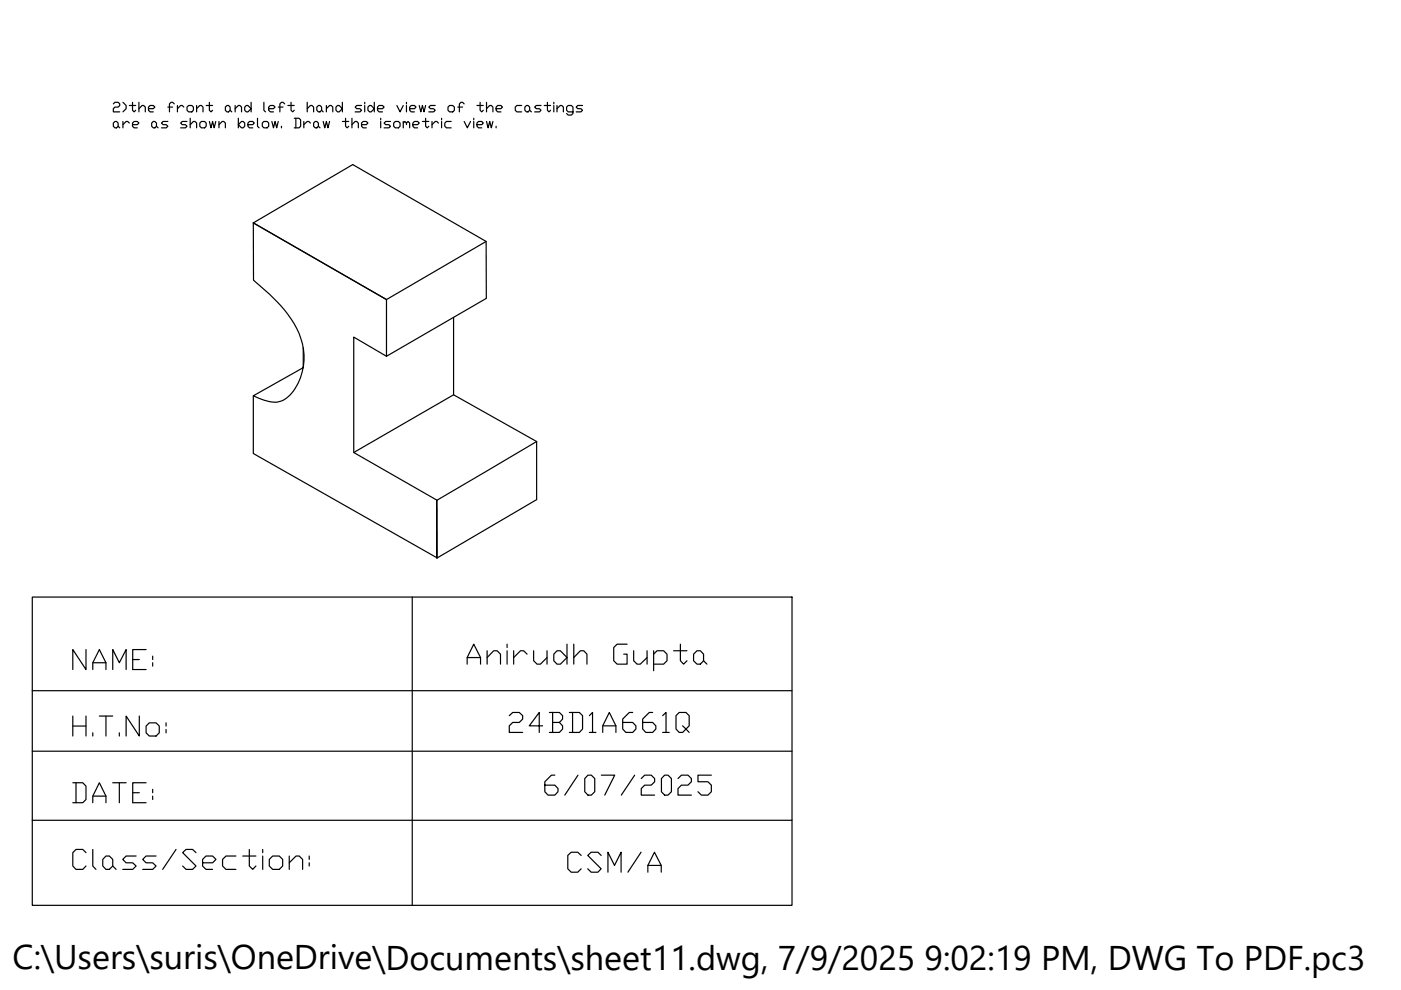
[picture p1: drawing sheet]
<svg xmlns="http://www.w3.org/2000/svg" width="297mm" height="210mm" viewBox="0 0 297 210" stroke-linecap="round" stroke-linejoin="round" font-family="sans-serif">
<!-- layer: 0 -->
<g fill="none" stroke="#000" stroke-width=".25">
<path d="M24 22l.4-.3h.6l.4 .3v.4l-.4 .3h-.6l-.4 .3v.7h1.4M24 26.1l.4-.3h.3l.3 .3v.7l-.3 .3h-.3l-.4-.3zM25 26.8l.4 .3M26.1 21.7l.6 .7v.6l-.6 .7M26.1 25.8v1.3M27.4 26.1l-.3-.3h-.4l-.6 .6M27.4 22.4h1.4M28.1 21.7v1.7l.3 .3 .4-.3M28.1 26.4h1l.3-.3-.3-.3h-.7l-.3 .3v.7l.3 .3h.7M29.4 23l.7-.6h.4l.3 .3v1M29.4 21.7v2M31.5 23h1l.3-.3-.3-.3h-.7l-.3 .3v.7l.3 .3h.7"/>
<path d="M32.2 26.1l.3-.3h.3l.4 .3v.7l-.4 .3h-.3l-.3-.3zM33.2 26.8l.3 .3M35.6 25.8h-1l-.4 .3 .4 .3h.6l.4 .4-.4 .3h-1M35.6 22.7h1M36.9 22l-.3-.3h-.3l-.4 .3v1.7M37.6 22.4v1.3M39 22.7l-.4-.3h-.3l-.7 .6M39.7 22.7l.3-.3h.7l.3 .3v.7l-.3 .3h-.7l-.3-.3zM39.7 25.8h-1.1l-.3 .3 .3 .3h.7l.4 .4-.4 .3h-1M40.3 26.4l.7-.6h.3l.4 .3v1M40.3 25.1v2M41.7 23l.7-.6h.3l.3 .3v1"/>
<path d="M41.7 22.4v1.3M42.4 26.1l.3-.3h.7l.3 .3v.7l-.3 .3h-.7l-.3-.3zM43.7 22.4h1.4M44.4 21.7v1.7l.3 .3 .4-.3M44.4 25.8l.3 1.3 .4-1.3 .3 1.3 .3-1.3M46.4 26.4l.7-.6h.3l.4 .3v1M46.4 25.8v1.3M47.8 22.7l.3-.3h.4l.3 .3v.7l-.3 .3h-.4l-.3-.3zM48.8 23.4l.3 .3M49.9 23l.6-.6h.4l.3 .3v1M49.9 22.4v1.3M50.5 25.1v2"/>
<path d="M51.2 25.8h.3l.4 .3v.7l-.4 .3h-.3l-.7-.7zM51.9 22.7l.3-.3h.4l.6 .6-.6 .7h-.4l-.3-.3zM52.6 26.4h1l.3-.3-.3-.3h-.7l-.3 .3v.7l.3 .3h.7M53.2 21.7v2M54.6 25.1v1.7l.3 .3M55.6 26.1l.4-.3h.6l.4 .3v.7l-.4 .3h-.6l-.4-.3zM56 21.7v1.7l.3 .3M57 23h1l.3-.3-.3-.3h-.7l-.3 .3v.7l.3 .3h.7M57.6 25.8l.4 1.3 .3-1.3 .4 1.3 .3-1.3M59 22.7h1M59.7 26.8v.3M60.4 22l-.4-.3h-.3l-.4 .3v1.7"/>
<path d="M61 22.4h1.4M61.7 21.7v1.7l.3 .3 .4-.3M62.4 25.1h1l.3 .3v1.4l-.3 .3h-1M62.7 25.1v2M64.4 25.8v1.3M65.1 23l.7-.6h.4l.3 .3v1M65.1 21.7v2M65.8 26.1l-.3-.3h-.4l-.7 .6M66.5 26.1l.3-.3h.4l.3 .3v.7l-.3 .3h-.4l-.3-.3zM67.2 22.7l.3-.3h.3l.4 .3v.7l-.4 .3h-.3l-.3-.3zM67.5 26.8l.3 .3M68.2 23.4l.3 .3"/>
<path d="M68.5 25.8l.4 1.3 .3-1.3 .3 1.3 .4-1.3M69.2 23l.7-.6h.3l.4 .3v1M69.2 22.4v1.3M71.2 22.7l.4-.3h.3l.7 .6-.7 .7h-.3l-.4-.3zM72.6 21.7v2M72.6 25.8h1.3M73.3 25.1v1.7l.3 .3 .3-.3M74.6 26.4l.7-.6h.3l.4 .3v1M74.6 25.1v2M76.7 22.4h-1.1l-.3 .3 .3 .3h.7l.4 .4-.4 .3h-1M76.7 26.4h1l.3-.3-.3-.3h-.7l-.3 .3v.7l.3 .3h.7M77.3 21.7v.3"/>
<path d="M77.3 22.4v1.3M78 22.7l.3-.3h.4l.7 .6-.7 .7h-.4l-.3-.3zM79.4 21.7v2M80 23h1.1l.3-.3-.3-.3h-.7l-.4 .3v.7l.4 .3h.7M80.7 25.1v.3M80.7 25.8v1.3M82.8 25.8h-1l-.4 .3 .4 .3h.7l.3 .4-.3 .3h-1.1M83.5 26.1l.3-.3h.7l.3 .3v.7l-.3 .3h-.7l-.3-.3zM84.1 22.4l.7 1.3 .7-1.3M85.5 26.1l.3-.3 .4 .3v.3M85.5 25.8v1.3M86.2 26.1l.3-.3 .4 .3v1"/>
<path d="M86.2 21.7v.3M86.2 22.4v1.3M86.9 23h1l.3-.3-.3-.3h-.7l-.3 .3v.7l.3 .3h.7M87.5 26.4h1l.4-.3-.4-.3h-.6l-.4 .3v.7l.4 .3h.6M88.9 22.4l.3 1.3 .4-1.3 .3 1.3 .3-1.3M89.6 25.8h1.3M90.2 25.1v1.7l.4 .3 .3-.3M91.6 25.8v1.3M92.3 22.4h-1l-.4 .3 .4 .3h.6l.4 .4-.4 .3h-1M92.9 26.1l-.3-.3h-.3l-.7 .6M93.6 25.1v.3M93.6 25.8v1.3"/>
<path d="M95 22.7l.3-.3h.7l.3 .3v.7l-.3 .3h-.7l-.3-.3zM95.7 25.8h-1.1l-.3 .3v.7l.3 .3h1.1M97.1 22.7h1M98.4 22l-.3-.3h-.4l-.3 .3v1.7M98.4 25.8l.7 1.3 .7-1.3M100.4 25.1v.3M100.4 25.8v1.3M101.1 26.4h1l.4-.3-.4-.3h-.6l-.4 .3v.7l.4 .3h.6M101.1 22.4h1.4M101.8 21.7v1.7l.3 .3 .4-.3M103.2 23l.6-.6h.4l.3 .3v1M103.2 25.8l.3 1.3 .3-1.3 .4 1.3 .3-1.3"/>
<path d="M103.2 21.7v2M105.2 23h1l.3-.3-.3-.3h-.7l-.3 .3v.7l.3 .3h.7M105.2 26.8v.3M110.6 22.4h-1l-.4 .3v.7l.4 .3h1M111.3 22.7l.3-.3h.4l.3 .3v.7l-.3 .3h-.4l-.3-.3zM112.3 23.4l.4 .3M114.7 22.4h-1l-.3 .3 .3 .3h.7l.3 .4-.3 .3h-1M115.4 22.4h1.3M116.1 21.7v1.7l.3 .3 .3-.3M117.4 21.7v.3M117.4 22.4v1.3M118.1 23l.7-.6h.3l.4 .3v1"/>
<path d="M118.1 22.4v1.3M121.5 23.7h-1l-.4-.3v-.7l.4-.3h.6l.4 .3v1.4l-.4 .3h-.6l-.4-.3M123.5 22.4h-1l-.3 .3 .3 .3h.7l.3 .4-.3 .3h-1M53.7 47.3l28.2 16.2v12M53.7 47.3l21.1-12.4 28.3 16.3v12.1l-21.2 12.2M53.7 47.3v12.1l1.7 1.5a25 25 0 0 1 8.4 10.9 11.6 11.6 0 0 1-3.2 12.7 4.5 4.5 0 0 1-4.6 .4l-2.3-1 10.6-6M53.7 47.3l28.2 16.2 21.2-12.3M64.3 73.7v4.1M81.9 75.5l-6.9-4v24.4l17.7 10.2M96.2 67.3v16.4M53.7 83.9v12.3l39 22.1v-12.2l21.1-12.5M113.8 93.6v12.3l-21.1 12.4h-.1v-12.3"/>
<path d="M113.8 93.6l-17.6-9.9-21.2 12.2M6.8 126.6h161.1v65.4h-161.1zM18.2 137.7v4.3l-2.8-4.3v4.3M28.1 139.8h1.4M31 137.7h-2.9v4.3h2.9M32.4 139.1v.7M87.4 126.6v65.4M6.8 146.4h161.1M6.8 159.3h161.1M15.4 151.8v4.3M15.4 153.9h2.8M18.2 151.8v4.3"/>
<path d="M19.7 142v-1.5l1.4-2.8 1.4 2.8v1.5M19.7 140.5h2.8M19.7 155.4v.7M21.1 151.8h2.8M22.5 151.8v4.3M23.9 142v-4.3l1.4 2.8 1.4-2.8v4.3M25.3 155.4v.7M29.5 151.8v4.3l-2.8-4.3v4.3M31.7 153.3h1.4l.7 .6v1.5l-.7 .7h-1.4l-.7-.7v-1.5zM32.4 140.5v.7M35.2 153.3v.6M35.2 154.7v.7"/>
<path d="M6.8 173.9h161.1M15.4 166h2.2l.6 .7v2.8l-.6 .7h-2.2M16.1 166v4.2M19.7 170.2v-1.4l1.4-2.8 1.4 2.8v1.4M19.7 168.8h2.8M23.9 166h2.8M25.3 166v4.2M28.1 168.1h1.4M31 166h-2.9v4.2h2.9M32.4 167.4v.7M32.4 168.8v.7M18.2 180.8l-.6-.7h-1.5l-.7 .7v2.8l.7 .7h1.5l.6-.7"/>
<path d="M19.7 180.1v3.5l.6 .7M22.5 181.5h.7l.7 .7v1.4l-.7 .7h-.7l-.7-.7v-1.4zM23.9 183.6l.7 .7M28.9 181.5h-2.2l-.7 .7 .7 .7h1.4l.8 .7-.8 .7h-2.1M33.1 181.5h-2.1l-.7 .7 .7 .7h1.4l.7 .7-.7 .7h-2.1M37.3 180.1l-2.8 4.2M41.6 180.8l-.8-.7h-1.4l-.7 .7 2.9 2.8-.8 .7h-1.4l-.7-.7M43 182.9h2.1l.7-.7-.7-.7h-1.4l-.7 .7v1.4l.7 .7h1.4M50 181.5h-2.1l-.7 .7v1.4l.7 .7h2.1M51.5 181.5h2.8M52.9 180.1v3.5l.7 .7 .7-.7M55.7 180.1v.7"/>
<path d="M55.7 181.5v2.8M57.8 181.5h1.4l.7 .7v1.4l-.7 .7h-1.4l-.7-.7v-1.4zM61.3 182.9l1.5-1.4h.6l.8 .7v2.1M61.3 181.5v2.8M65.6 181.5v.7M65.6 182.9v.7"/>
</g>
<text font-size="9.7" x="98.1" y="143.6">Anirudh Gupta</text>
<g font-size="7.9">
<text x="107.2" y="156.6">24BD1A661Q</text>
<text x="114.7" y="169.7">6/07/2025</text>
<text x="119.6" y="186.3">CSM/A</text>
</g>
<text font-size="7.3" x="2.7" y="205.5">C:\Users\suris\OneDrive\Documents\sheet11.dwg, 7/9/2025 9:02:19 PM, DWG To PDF.pc3</text>
</svg>
